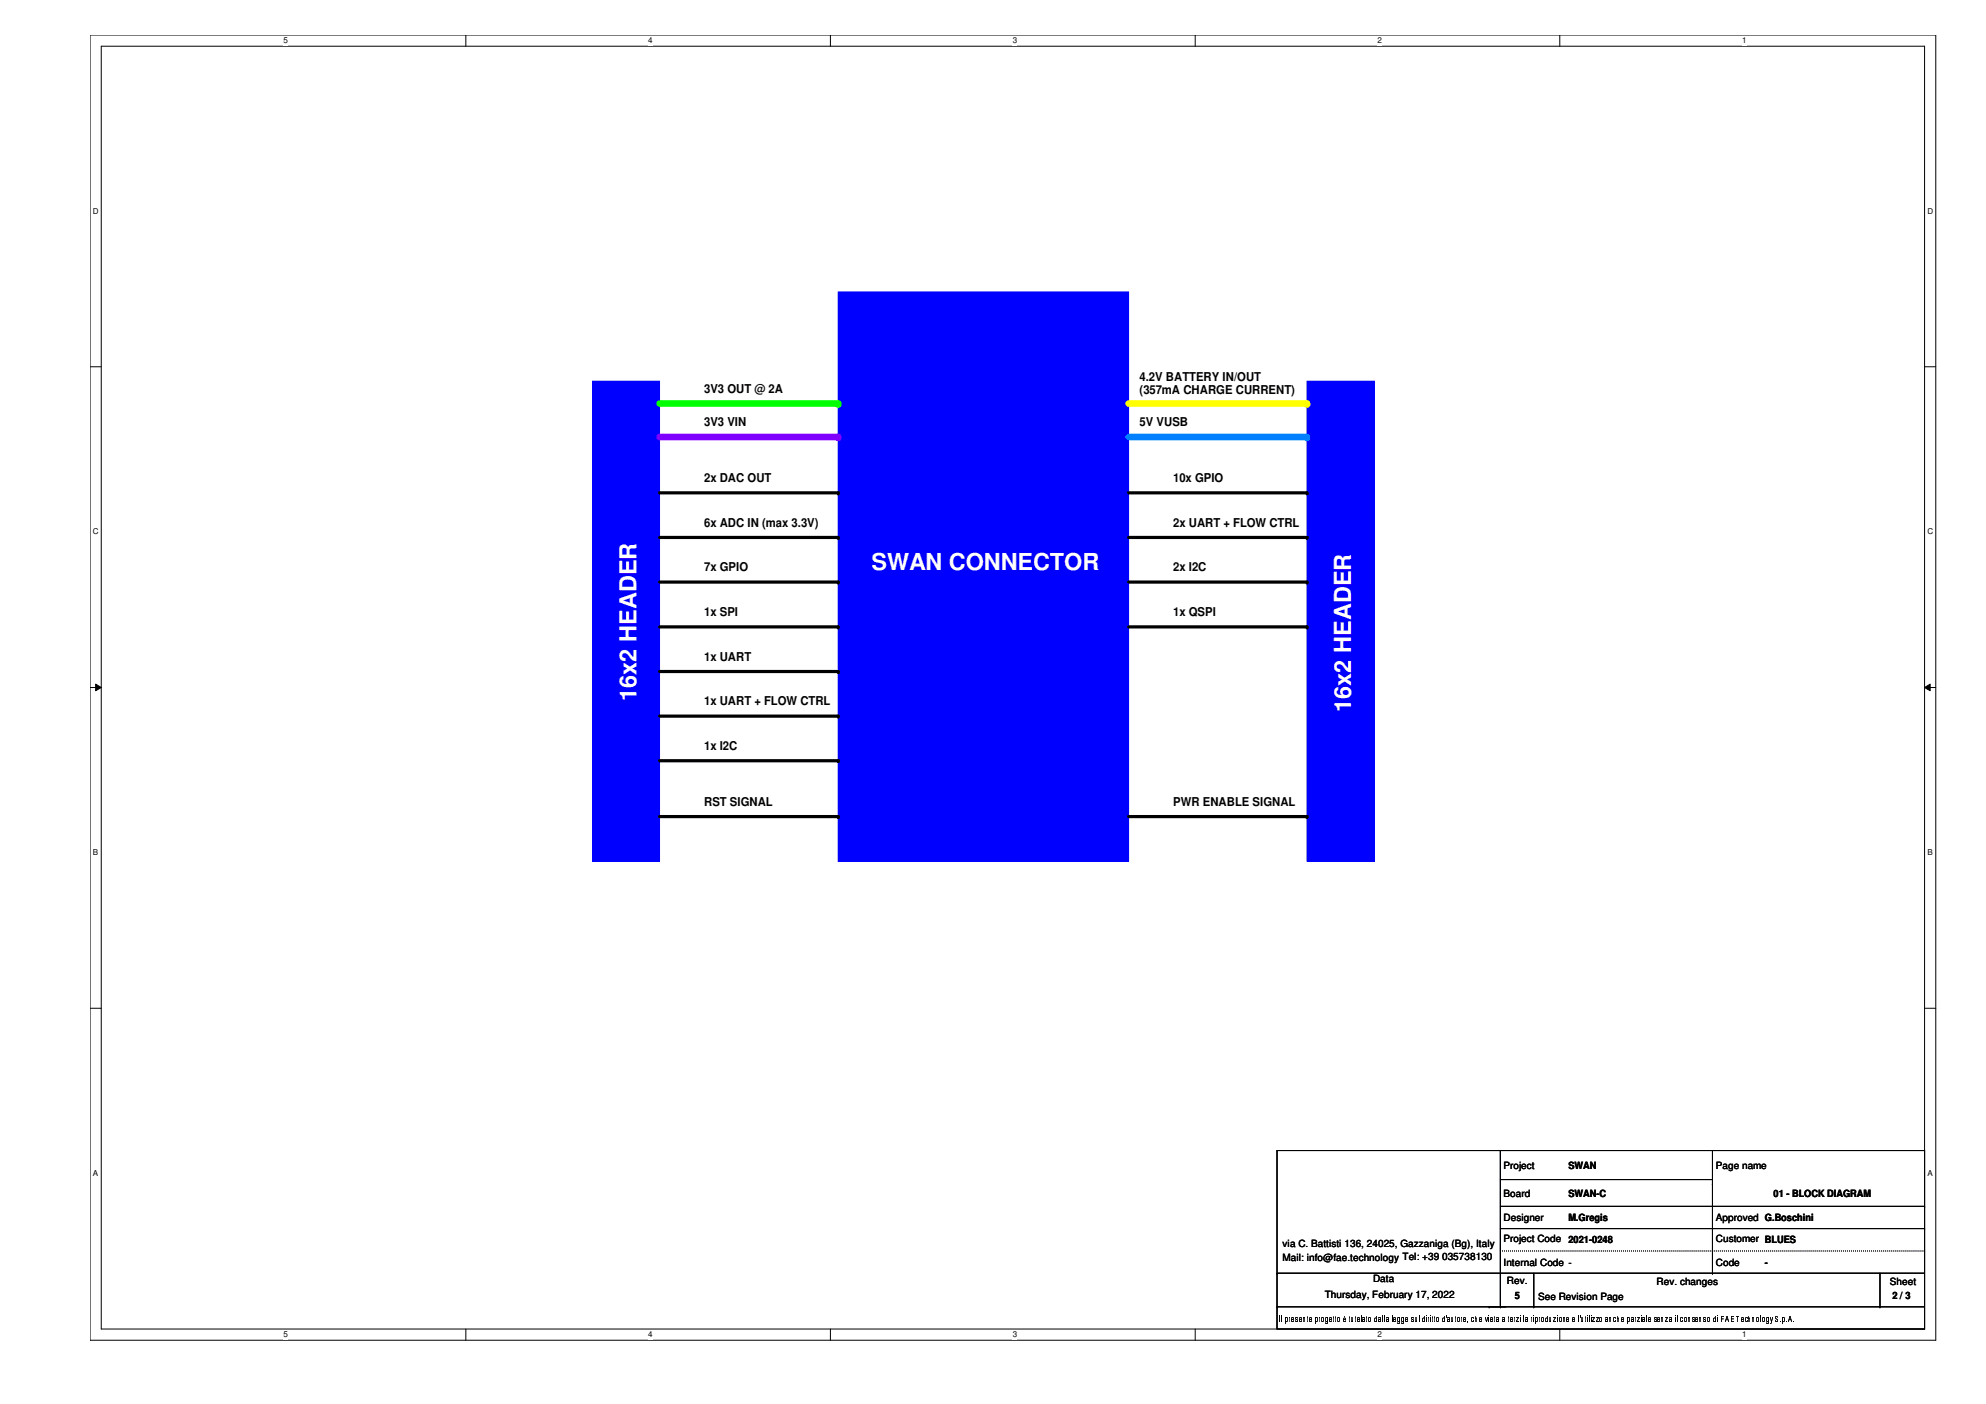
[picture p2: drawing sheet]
<svg xmlns="http://www.w3.org/2000/svg" width="420mm" height="297mm" viewBox="0 0 420 297" stroke-linecap="round" stroke-linejoin="round" font-family="sans-serif">
<path d="M19.1 7.4h390.4v276.1h-390.4zM21.4 9.8h385.8v271.4h-385.8z" fill="none" stroke="#000" stroke-width=".21"/>
<g fill="#fff">
<path d="M60 7.7h.9v1.9h-.9z"/>
<path d="M60 281.4h.9v1.9h-.9z"/>
</g>
<path d="M98.6 7.4v2.4M98.6 281.2v2.3" fill="none" stroke="#000" stroke-width=".21"/>
<g fill="#fff">
<path d="M137.1 7.7h.9v1.9h-.9z"/>
<path d="M137.1 281.4h.9v1.9h-.9z"/>
</g>
<path d="M175.7 7.4v2.4M175.7 281.2v2.3" fill="none" stroke="#000" stroke-width=".21"/>
<g fill="#fff">
<path d="M214.2 7.7h1v1.9h-1z"/>
<path d="M214.2 281.4h1v1.9h-1z"/>
</g>
<path d="M252.9 7.4v2.4M252.9 281.2v2.3" fill="none" stroke="#000" stroke-width=".21"/>
<g fill="#fff">
<path d="M291.4 7.7h1v1.9h-1z"/>
<path d="M291.4 281.4h1v1.9h-1z"/>
</g>
<path d="M330 7.4v2.4M330 281.2v2.3" fill="none" stroke="#000" stroke-width=".21"/>
<g fill="#fff">
<path d="M368.6 7.7h.9v1.9h-.9z"/>
<path d="M368.6 281.4h.9v1.9h-.9z"/>
<path d="M19.6 43.7h1.3v1.9h-1.3z"/>
<path d="M407.8 43.7h1.2v1.9h-1.2z"/>
<path d="M19.6 111.5h1.3v1.9h-1.3z"/>
<path d="M407.8 111.5h1.2v1.9h-1.2z"/>
</g>
<path d="M19.1 77.6h2.3M407.2 77.6h2.3" fill="none" stroke="#000" stroke-width=".21"/>
<g fill="#fff">
<path d="M19.6 179.4h1.2v1.9h-1.2z"/>
<path d="M407.8 179.4h1.1v1.9h-1.1z"/>
</g>
<path d="M19.1 145.5h2.3M20.2 144.7l1.2 .8-1.2 .6zM407.2 145.5l1.1-.8v1.4zM407.2 145.5h2.3" fill="none" stroke="#000" stroke-width=".21"/>
<path d="M20.2 144.7l1.2 .8-1.2 .6zM407.2 145.5l1.1-.8v1.4z" fill="#000"/>
<g fill="#fff">
<path d="M19.6 247.2h1.2v1.9h-1.2z"/>
<path d="M407.8 247.2h1.1v1.9h-1.1z"/>
</g>
<path d="M19.1 213.3h2.3M407.2 213.3h2.3" fill="none" stroke="#000" stroke-width=".21"/>
<path d="M125.3 80.6h14.2v101.6h-14.2z" fill-rule="evenodd" fill="#00f"/>
<path d="M125.3 80.6h14.2v101.6h-14.2z" fill="none" stroke="#00f" stroke-width=".21"/>
<path d="M177.3 61.8h61.5v120.4h-61.5z" fill-rule="evenodd" fill="#00f"/>
<path d="M177.3 61.8h61.5v120.4h-61.5z" fill="none" stroke="#00f" stroke-width=".21"/>
<path d="M276.5 80.6h14.2v101.6h-14.2z" fill-rule="evenodd" fill="#00f"/>
<path d="M276.5 80.6h14.2v101.6h-14.2z" fill="none" stroke="#00f" stroke-width=".21"/>
<path d="M139.5 85.4h37.8" fill="none" stroke="#0f0" stroke-width="1.4"/>
<circle cx="177.3" cy="85.4" r=".7" fill="#0f0"/>
<path d="M139.5 92.5h37.8" fill="none" stroke="#8000ff" stroke-width="1.4"/>
<circle cx="177.3" cy="92.5" r=".7" fill="#8000ff"/>
<path d="M238.8 85.4h37.7" fill="none" stroke="#ff0" stroke-width="1.4"/>
<circle cx="276.5" cy="85.4" r=".7" fill="#ff0"/>
<path d="M238.8 92.5h37.7" fill="none" stroke="#0080ff" stroke-width="1.4"/>
<circle cx="276.5" cy="92.5" r=".7" fill="#0080ff"/>
<g fill="none" stroke="#000" stroke-width=".68">
<path d="M139.5 104.3h37.8M139.5 113.7h37.8M238.8 104.3h37.7M238.8 113.7h37.7M139.5 123.1h37.8M139.5 132.6h37.8M238.8 123.1h37.7M238.8 132.6h37.7M139.5 142.1h37.8M139.5 151.5h37.8M139.5 161h37.8M139.5 172.8h37.8"/>
<path d="M238.8 172.8h37.7"/>
</g>
<g fill="#000">
<circle cx="177.3" cy="113.7" r=".34"/>
<circle cx="177.3" cy="104.3" r=".34"/>
<circle cx="276.5" cy="104.3" r=".34"/>
<circle cx="276.5" cy="113.7" r=".34"/>
<circle cx="177.3" cy="123.1" r=".34"/>
<circle cx="177.3" cy="132.6" r=".34"/>
<circle cx="276.5" cy="123.1" r=".34"/>
<circle cx="276.5" cy="132.6" r=".34"/>
<circle cx="177.3" cy="151.5" r=".34"/>
<circle cx="177.3" cy="142.1" r=".34"/>
<circle cx="177.3" cy="161" r=".34"/>
<circle cx="177.3" cy="172.8" r=".34"/>
<circle cx="276.5" cy="172.8" r=".34"/>
</g>
<g fill="none" stroke="#000" stroke-width=".21">
<path d="M270.2 243.4h137v37.8h-137zM317.4 255.2h89.8M317.4 243.4v33.1M317.4 259.9h89.8M317.4 249.6h44.9M362.3 250.5h.1M362.3 249.6h.1M362.3 243.4v26M407.2 255.2h.1M407.2 259.9h.1M270.2 276.5h.1M270.2 269.4h.1"/>
<path d="M270.2 276.5h137M270.2 269.4h137M315 276.5h.1M317.4 276.5h.1M324.5 276.5h.1M324.5 269.4v7.1M362.3 269.4h.1M397.7 276.5h.1M397.7 269.4v7.1"/>
</g>
<path d="M317.4 264.7h89.8M407.2 264.7h.1" fill="none" stroke="#000" stroke-width=".21" stroke-dasharray="0 .4"/>
<g font-size="5" fill="#fff">
<text x="184.4" y="120.6">SWAN CONNECTOR</text>
<text x="134.7" y="148.2" transform="rotate(-90 134.7 148.2)">16x2 HEADER</text>
<text x="285.8" y="150.6" transform="rotate(-90 285.8 150.6)">16x2 HEADER</text>
</g>
<g font-size="2.6">
<text x="149" y="83.1">3V3 OUT @ 2A</text>
<text x="241.1" y="80.7">4.2V BATTERY IN/OUT</text>
<text x="241.1" y="83.4">(357mA CHARGE CURRENT)</text>
<text x="149" y="90.1">3V3 VIN</text>
<text x="241.1" y="90.1">5V VUSB</text>
<text x="149" y="101.9">2x DAC OUT</text>
<text x="248.2" y="101.9">10x GPIO</text>
<text x="149" y="111.4">6x ADC IN (max 3.3V)</text>
<text x="248.2" y="111.4">2x UART + FLOW CTRL</text>
<text x="149" y="120.9">7x GPIO</text>
<text x="248.2" y="120.9">2x I2C</text>
<text x="149" y="130.3">1x SPI</text>
<text x="248.2" y="130.3">1x QSPI</text>
<text x="149" y="139.7">1x UART</text>
<text x="149" y="149.2">1x UART + FLOW CTRL</text>
<text x="149" y="158.7">1x I2C</text>
<text x="149" y="170.5">RST SIGNAL</text>
<text x="248.2" y="170.5">PWR ENABLE SIGNAL</text>
</g>
<g font-size="2.1">
<text x="318.1" y="247.2">Project</text>
<text x="331.8" y="247.3">SWAN</text>
<text x="363" y="247.2">Page name</text>
<text x="318.1" y="253.2">Board</text>
<text x="331.8" y="253.2">SWAN-C</text>
<text x="375.2" y="253.2">01 - BLOCK DIAGRAM</text>
<text x="271.4" y="263.8">via C. Battisti 136, 24025, Gazzaniga (Bg), Italy</text>
<text x="318.1" y="262.8">Project Code</text>
<text x="318.1" y="258.4">Designer</text>
<text x="331.8" y="262.9">2021-0248</text>
<text x="331.8" y="258.4">M.Gregis</text>
<text x="363" y="258.4">Approved G.Boschini</text>
<text x="363" y="262.8">Customer BLUES</text>
<text x="271.4" y="266.8">Mail: info@fae.technology Tel: +39 035738130</text>
<text x="318.1" y="267.8">Internal Code ---</text>
<text x="318.1" y="267.8">Internal Code</text>
<text x="363" y="267.8">Code</text>
<text x="373.4" y="267.8">-</text>
<text x="280.2" y="274.7">Thursday, February 17, 2022</text>
<text x="290.5" y="271.3">Data</text>
<text x="318.8" y="271.6">Rev.</text>
<text x="320.5" y="274.9">5</text>
<text x="325.4" y="275.1">See Revision Page</text>
<text x="350.5" y="271.8">Rev. changes</text>
<text x="399.8" y="271.8">Sheet</text>
<text x="400.4" y="274.9">2 / 3</text>
</g>
<text font-size="1.9" x="270.6" y="279.7">Il presente progetto è tutelato dalla legge sul diritto d'autore, che vieta a terzi la riproduzione e l'utilizzo anche parziale senza il consenso di FAE Technology S.p.A.</text>
<g font-size="1.7">
<text x="60" y="9.2">5</text>
<text x="137.1" y="9.2">4</text>
<text x="214.2" y="9.2">3</text>
<text x="291.4" y="9.2">2</text>
<text x="368.6" y="9.2">1</text>
<text x="19.6" y="45.2">D</text>
<text x="407.8" y="45.2">D</text>
<text x="19.6" y="113">C</text>
<text x="407.8" y="113">C</text>
<text x="19.6" y="180.9">B</text>
<text x="407.8" y="180.9">B</text>
<text x="19.6" y="248.8">A</text>
<text x="407.8" y="248.8">A</text>
<text x="60" y="283">5</text>
<text x="137.1" y="283">4</text>
<text x="214.2" y="283">3</text>
<text x="291.4" y="283">2</text>
<text x="368.6" y="283">1</text>
</g>
</svg>
